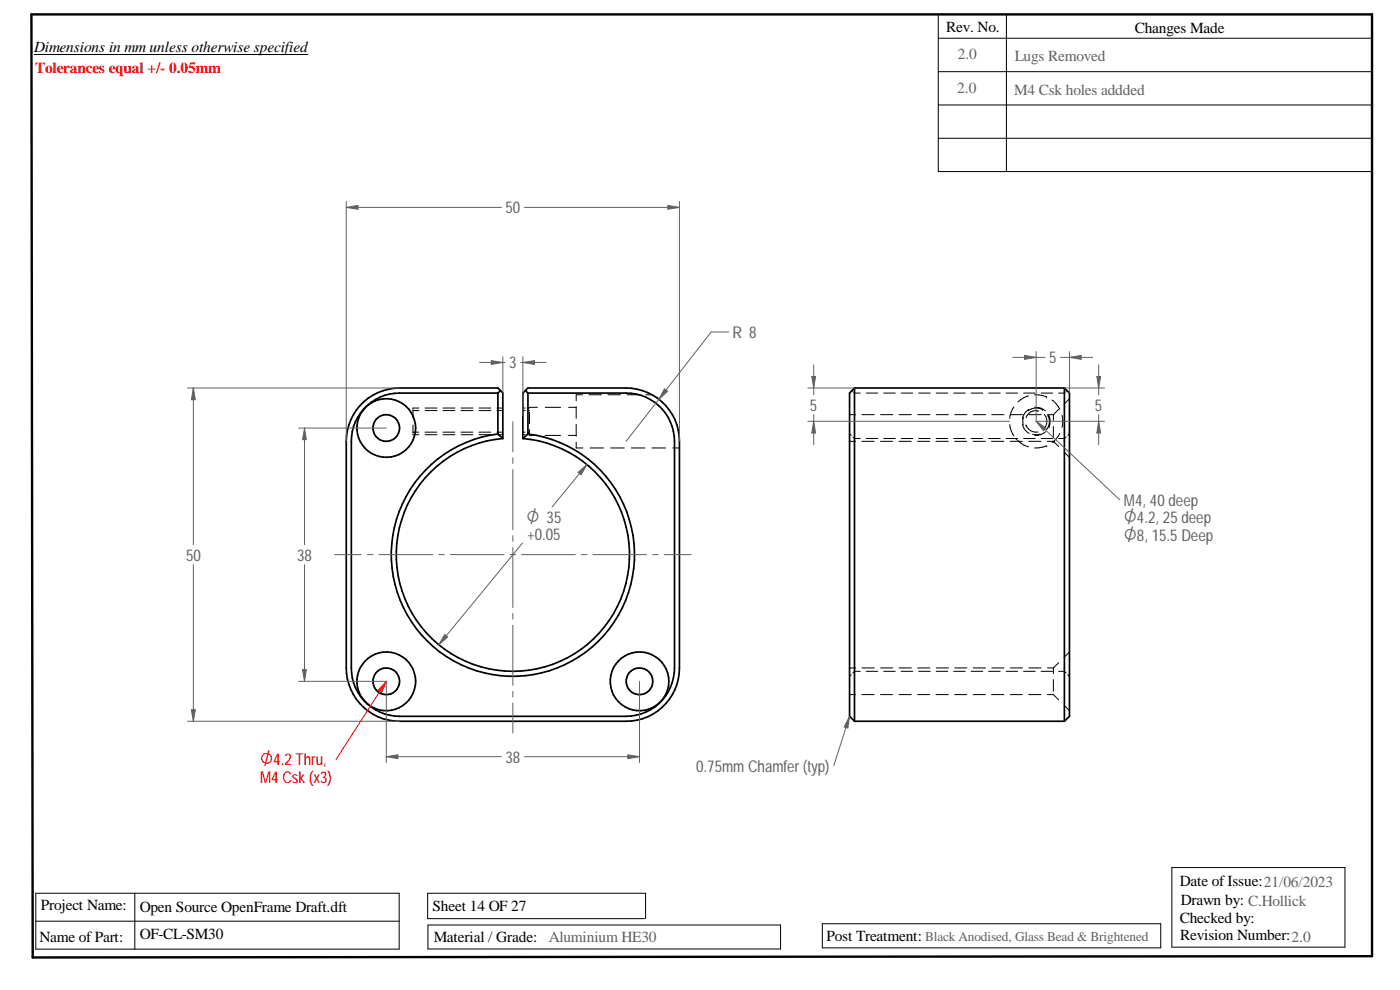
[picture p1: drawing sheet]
<svg xmlns="http://www.w3.org/2000/svg" width="420mm" height="297mm" viewBox="0 0 420 297" stroke-linecap="round" stroke-linejoin="round" font-family="sans-serif">
<path d="M9.4 4.3h402.4v282.6l-402 .4z" fill="none" stroke="#000" stroke-width=".72"/>
<g fill="none" stroke="#000" stroke-width=".3">
<path d="M10.2 16.4h82.2M281.6 11.5h130.2M281.6 4.3v47.2h130.2M302 4.3v47.2M281.6 21.5h130.2M281.6 31.5h130.2M281.6 41.5h130.2M174.8 118.4h-1.9v1.8M176.8 118.4h3.7M182.4 118.4h3.8M188.2 118.4h3.7M193.8 118.4h1.9"/>
<path d="M255.7 117.2l.2 .2M256.2 117.7l.2 .2h1.8M260 117.9h3.4M265.2 117.9h3.5M270.5 117.9h3.4M275.7 117.9h3.5M281 117.9h3.4M286.2 117.9h3.5M291.5 117.9h3.4M296.7 117.9h3.5M302 117.9h3.4M307.2 117.9h3.5"/>
<path d="M308.6 118.8a7 7 0 0 0-3.1 1.8M310.5 118.4l1.3 .1 2.3 .6M312.5 117.9h3.4M314.1 119.1h.1M319.7 117.7l-.3 .2h-1.7M320.2 117.2l-.2 .2M321 119.6l-1.6 1.6M123.9 127.6v2.3M123.9 129.7h1.8M123.9 123.2h1.8M123.9 130.2v.2h1.8M123.9 122.9v2.4"/>
<path d="M125.7 122.4h-1.8v.2M127.5 129.7h3.6M127.6 123.2h3.5M127.6 130.4h3.5M127.6 122.4h3.5M132.9 129.7h3.6M133 123.2h3.5M133 130.4h3.5M133 122.4h3.5M138.3 129.7h3.6M138.4 123.2h3.5M138.4 130.4h3.5"/>
<path d="M138.4 122.4h3.5M143.7 129.7h3.6M143.8 123.2h3.5M143.8 130.4h3.5M143.8 122.4h3.5M149.1 129.7h1.8M149.2 123.2h1.7M149.2 130.4h1.7M149.2 122.4h1.7M156.9 123.2h.7M156.9 129.7h.7M156.9 130.4h.7"/>
<path d="M156.9 122.4h.7M158.3 129.7h.6M158.3 123.2h.6M158.3 130.4h.6M158.3 122.4h.6M158.9 123.7v3.4M158.9 128.9v1.7h2.3M158.9 122.2h2.4M163.6 130.6h4.6M163.6 122.2h4.7M170.6 130.6h2.3M170.6 122.2h2.3"/>
<path d="M172.9 122v3.5M172.9 127.3v3.6M172.9 132.7v1.7h2.1M177.1 134.4h4M183.2 134.4h4.2M189.5 134.4h4M195.7 134.4h4.1M201.9 134.4h2M255 132.4h1.8M255 124.4h1.8M255 130.2l.5 .4M256 131.1l.4 .5h1.8"/>
<path d="M258.6 132.4h3.7M258.7 124.4h3.7M260 131.6h3.4M264.2 132.4h3.7M264.3 124.4h3.6M265.2 131.6h3.5M269.8 132.4h3.7M269.8 124.4h3.7M270.5 131.6h3.4M275.4 132.4h3.6M275.4 124.4h3.7M275.7 131.6h3.5"/>
<path d="M280.9 132.4h3.7M281 124.4h3.6M281 131.6h3.4M286.2 131.6h3.5M286.5 132.4h3.6M286.5 124.4h3.7M291.5 131.6h3.4M292 132.4h3.7M292.1 124.4h3.7M296.7 131.6h3.5M297.6 132.4h3.7M297.6 124.4h3.7"/>
<path d="M302 131.6h3.4M303.1 127.4a6.9 6.9 0 0 0 1.2 3.4M303.2 132.4h3.6M303.2 124.4h3.7M304.3 122.1a7 7 0 0 0-1.3 3.4M304.9 131.7l.3 .3M305.5 132.2l.2 .2M305.5 132.2a6.5 6.5 0 0 0 3.2 1.9M306.9 127.3a4 4 0 0 0 2 2.7M307.2 125.2l-.3 1.4 .2 .9M307.2 131.6h3.5M307.9 127.6h.1"/>
<path d="M307.9 127.6a3.2 3.2 0 0 0 3.6 2M308.7 132.4h3.7M308.8 124.4h3.7M308.8 122.8a4.1 4.1 0 0 0-1.9 2.8M310.5 122.3a3.9 3.9 0 0 1 3.2 1M311.5 123.2h.1M311.5 123.2a3.2 3.2 0 0 0-3.6 2.1M312.2 130.2l-1.4 .2-.9-.1M312.5 131.6h3.4M312.8 122.9a4 4 0 0 0-4.3 .4M312.8 122.9h.1M313.4 128.5h.1"/>
<path d="M313.4 124.3a3.3 3.3 0 0 1 0 4.2M313.8 129.5a3.9 3.9 0 0 1-3.3 1.1M314.1 133.8h.1M314.1 133.8l-2.3 .6h-1.3M314.3 132.4h1.8l1.6 1.6M314.4 124.4h1.7M314.5 124.6h.1M314.5 124.6a3.9 3.9 0 0 1-.4 4.3M314.8 124.7h.1M314.8 124.8a4.3 4.3 0 0 1 0 3.3M314.8 128.1h.1M315.7 120l1.2 1.1 1.2 1.7"/>
<path d="M316.1 124.4v1.8M316.1 127.9v3.5M316.3 132.4h.1M316.4 132.2h.1M317.7 122.8l-1.6 1.6M318.1 130a7.2 7.2 0 0 1-2.3 2.8M318.7 124.6l.3 1.8M319 126.4l-.3 1.8M319 126.2v.1M319 126.4v.2M319.4 135.6l1.6 1.6M319.9 131.1l-.5 .5h-1.7"/>
<path d="M321 130.2l-.5 .4M317.7 198.8l-1.6 1.6M321 195.6l-1.6 1.6M255 208.4h1.8M255 200.4h1.8M255.4 202.4l-.4 .5M258.2 201.4h-1.8l-.5 .5M258.6 208.4h3.7M258.7 200.4h3.7M260 201.4h3.4M264.2 208.4h3.7M264.3 200.4h3.6"/>
<path d="M265.2 201.4h3.5M269.8 208.4h3.7M269.8 200.4h3.7M270.5 201.4h3.4M275.4 208.4h3.6M275.4 200.4h3.6M275.7 201.4h3.5M280.9 208.4h3.7M281 200.4h3.6M281 201.4h3.4M286.2 201.4h3.5M286.5 208.4h3.6"/>
<path d="M286.5 200.4h3.7M291.5 201.4h3.4M292 208.4h3.7M292.1 200.4h3.7M296.7 201.4h3.5M297.6 208.4h3.7M297.6 200.4h3.7M302 201.4h3.4M303.2 208.4h3.6M303.2 200.4h3.7M307.2 201.4h3.5M308.7 208.4h3.7"/>
<path d="M308.8 200.4h3.7M312.5 201.4h3.4M314.3 208.4h1.8l1.6 1.6M314.4 200.4h1.7M316.1 200.4v1.7M316.1 203.9v3.5M317.7 201.4h1.7l.5 .5M319.4 211.6l1.6 1.6M320.5 202.4l.5 .5M411.8 213.6v36.4M9.8 271.3v16M10.7 276.4h109.1"/>
<path d="M10.7 268h109.1v16.8h-109.1zM40.5 268v16.8M128.4 277.5h105.9v7.2h-105.9zM193.4 275.6h-65.1v-7.6h65.4v7.6M246.8 277.2h101.5v7.2h-101.5zM351.7 260.3h51.9v23.9h-51.9z"/>
</g>
<g fill="none" stroke="#000" stroke-width=".51">
<path d="M149.4 117.9h-29.5a14.5 14.5 0 0 0-14.5 14.5v68a14.5 14.5 0 0 0 14.5 14.5h68a14.5 14.5 0 0 0 14.5-14.5v-68a14.5 14.5 0 0 0-14.5-14.5h-29.5M149.4 117.9v12.3M150.2 117.2l-.8-.8h-29.5a16 16 0 0 0-16 16v68a16 16 0 0 0 16 16h68a16 16 0 0 0 16-16v-68a16 16 0 0 0-16-16h-29.5l-1.5 1.5v13.7M150.2 117.2l-.8 .7M150.2 117.2l.7 .7v13.7M157.7 117.2l.7 .7M158.4 117.9v12.3M256.4 116.4l-1.4 1.5v97l1.4 1.5M256.4 116.4h63M256.4 116.4v100M319.4 116.4l1.6 1.5v97l-1.6 1.5M319.4 116.4v100"/>
<path d="M149.4 130.2l1.5 1.4M156.9 131.6a35 35 0 0 1 26.8 53.2 35 35 0 0 1-59.6 0 35 35 0 0 1 26.8-53.2M158.4 130.2l-1.5 1.4M158.4 130.2a36.5 36.5 0 0 1 26.4 55.8 36.5 36.5 0 0 1-61.7 0 36.5 36.5 0 0 1 26.3-55.8M256.4 216.4h63"/>
<circle cx="115.9" cy="128.4" r="4"/>
<circle cx="115.9" cy="128.4" r="8.8"/>
<circle cx="115.9" cy="204.4" r="8.8"/>
<circle cx="115.9" cy="204.4" r="4"/>
<circle cx="191.9" cy="204.4" r="4"/>
<circle cx="191.9" cy="204.4" r="8.8"/>
</g>
<path d="M103.9 60.5v71.9M103.9 62.2l3.5-.6v1.2zM203.9 60.5v71.9" fill="none" stroke="#606060" stroke-width=".3"/>
<path d="M103.9 62.2l3.5-.6v1.2z" fill="#606060"/>
<path d="M200.4 61.6l3.5 .6-3.5 .6z" fill="none" stroke="#606060" stroke-width=".3"/>
<path d="M200.4 61.6l3.5 .6-3.5 .6z" fill="#606060"/>
<path d="M103.9 62.2h46.6M157.4 62.2h46.5M56.3 116.4h63.6M58 116.4l.6 3.5h-1.2zM56.3 216.4h63.6" fill="none" stroke="#606060" stroke-width=".3"/>
<path d="M58 116.4l.6 3.5h-1.2z" fill="#606060"/>
<path d="M57.4 212.9h1.2l-.6 3.5z" fill="none" stroke="#606060" stroke-width=".3"/>
<path d="M57.4 212.9h1.2l-.6 3.5z" fill="#606060"/>
<path d="M58 116.4v47M147.4 108.2l3.5 .6-3.5 .5zM150.9 107v10.9M156.9 107v17.8M58 169.4v47" fill="none" stroke="#606060" stroke-width=".3"/>
<path d="M147.4 108.2l3.5 .6-3.5 .5z" fill="#606060"/>
<path d="M156.9 108.8l3.5-.6v1.1z" fill="none" stroke="#606060" stroke-width=".3"/>
<path d="M156.9 108.8l3.5-.6v1.1z" fill="#606060"/>
<path d="M143.9 108.8h7.7M156.3 108.8h7.6M242.4 116.4h14M243.6 112.9h1.2l-.6 3.5zM242.4 126.4h60.6" fill="none" stroke="#606060" stroke-width=".3"/>
<path d="M243.6 112.9h1.2l-.6 3.5z" fill="#606060"/>
<path d="M244.2 126.4l.6 3.5h-1.2z" fill="none" stroke="#606060" stroke-width=".3"/>
<path d="M244.2 126.4l.6 3.5h-1.2z" fill="#606060"/>
<path d="M244.2 109.4v9M176.1 139.4l-10.4 12.7M244.2 124.4v9M156.8 162.9l-25.1 30.6M133.5 190.4l.9 .7-2.7 2.4z" fill="none" stroke="#606060" stroke-width=".3"/>
<path d="M133.5 190.4l.9 .7-2.7 2.4z" fill="#606060"/>
<path d="M173.5 141.7l2.6-2.3-1.7 3.1z" fill="none" stroke="#606060" stroke-width=".3"/>
<path d="M173.5 141.7l2.6-2.3-1.7 3.1z" fill="#606060"/>
<path d="M311 126.4l25.1 23.6" fill="none" stroke="#606060" stroke-width=".3"/>
<path d="M311 126.4l2.9 2-.8 .8z" fill="#606060"/>
<g fill="none" stroke="#606060" stroke-width=".3">
<path d="M153.9 126.5v9.1M153.9 137.4v1.7M311 126.4l2.9 2-.8 .8zM153.9 140.9v18.1M100.4 166.4h8M110.3 166.4h1.7M113.7 166.4h16.2M131.6 166.4h1.7M135.2 166.4h16M153.1 166.4h1.7M153.9 160.7v1.7M153.9 164.3v18"/>
<path d="M156.5 166.4h16.2M174.4 166.4h1.7M178 166.4h16M195.9 166.4h1.7M199.3 166.4h8.1M153.9 184.1v1.7M153.9 187.6v18M115.9 204.4v24.4M153.9 207.4v1.7M153.9 210.9v9M191.9 204.4v24.4M115.9 227l3.5-.5v1.1z"/>
</g>
<path d="M115.9 227l3.5-.5v1.1z" fill="#606060"/>
<path d="M188.4 226.5l3.5 .5-3.5 .6z" fill="none" stroke="#606060" stroke-width=".3"/>
<path d="M188.4 226.5l3.5 .5-3.5 .6z" fill="#606060"/>
<path d="M89.6 128.4h26.3M89.6 204.4h26.3M90.8 200.9h1.1l-.5 3.5zM115.9 227h34.6M157.4 227h34.5" fill="none" stroke="#606060" stroke-width=".3"/>
<path d="M90.8 200.9h1.1l-.5 3.5z" fill="#606060"/>
<path d="M91.4 128.4l.5 3.5h-1.1z" fill="none" stroke="#606060" stroke-width=".3"/>
<path d="M91.4 128.4l.5 3.5h-1.1z" fill="#606060"/>
<path d="M311 105.5v20.9M321 105.5v12.4M321 107.2l3.5-.6v1.2zM91.4 128.4v35M91.4 169.4v35" fill="none" stroke="#606060" stroke-width=".3"/>
<path d="M321 107.2l3.5-.6v1.2z" fill="#606060"/>
<path d="M307.5 106.6l3.5 .6-3.5 .6z" fill="none" stroke="#606060" stroke-width=".3"/>
<path d="M307.5 106.6l3.5 .6-3.5 .6z" fill="#606060"/>
<path d="M303.9 107.2h9.7M318.3 107.2h9.6M319.4 116.4h12.1M329.2 112.9h1.1l-.6 3.5zM311 126.4h20.5" fill="none" stroke="#606060" stroke-width=".3"/>
<path d="M329.2 112.9h1.1l-.6 3.5z" fill="#606060"/>
<path d="M329.7 126.4l.6 3.5h-1.1z" fill="none" stroke="#606060" stroke-width=".3"/>
<path d="M329.7 126.4l.6 3.5h-1.1z" fill="#606060"/>
<path d="M218.7 99.6h-5.3l-25.5 32.8M199.4 116.7l1 .7-2.7 2.4zM329.7 109.4v9M329.7 124.4v9" fill="none" stroke="#606060" stroke-width=".3"/>
<path d="M199.4 116.7l1 .7-2.7 2.4z" fill="#606060"/>
<path d="M255 214.9l-4.8 14.8" fill="none" stroke="#606060" stroke-width=".3"/>
<path d="M255 214.9l-.5 3.5-1.1-.3z" fill="#606060"/>
<path d="M255 214.9l-.5 3.5-1.1-.3z" fill="none" stroke="#606060" stroke-width=".3"/>
<path d="M115.9 204.4l-15 23.4" fill="none" stroke="#f00" stroke-width=".3"/>
<path d="M115.9 204.4l-1.4 3.3-1-.6z" fill="#f00"/>
<path d="M115.9 204.4l-1.4 3.3-1-.6z" fill="none" stroke="#f00" stroke-width=".3"/>
<g font-size="5.4" fill="#606060">
<text x="158" y="156.8">O 35</text>
<text x="337.3" y="157">O4.2, 25 deep</text>
<text x="337.3" y="162.2">O8, 15.5 Deep</text>
</g>
<text font-size="5.4" fill="#f00" x="78.1" y="229.6">O4.2 Thru,</text>
<g font-size="4.9" fill="#606060">
<text x="151.7" y="64">50</text>
<text x="219.9" y="101.3">R 8</text>
<text x="152.8" y="110.5">3</text>
<text x="314.8" y="109">5</text>
<text x="243.1" y="123.2">5</text>
<text x="328.6" y="123.2">5</text>
<text x="337.3" y="151.7">M4, 40 deep</text>
<text x="158.2" y="162.1">+0.05</text>
<text x="55.8" y="168.2">50</text>
<text x="89.1" y="168.2">38</text>
<text x="151.7" y="228.8">38</text>
<text x="208.9" y="231.5">0.75mm Chamfer (typ)</text>
</g>
<text font-size="4.9" fill="#f00" x="78.1" y="234.9">M4 Csk (x3)</text>
<g font-size="4.6">
<text x="284" y="9.6">Rev. No.</text>
<text x="340.6" y="9.9">Changes Made</text>
<text x="10.2" y="15.7">Dimensions in mm unless otherwise specified</text>
<text x="354.1" y="265.7">Date of Issue:21/06/2023</text>
<text x="12.3" y="273.1">Project Name:</text>
<text x="41.9" y="273.7">Open Source OpenFrame Draft.dft</text>
<text x="129.8" y="273.4">Sheet 14 OF 27</text>
<text x="354.4" y="271.4">Drawn by: C.Hollick</text>
<text x="41.9" y="281.9">OF-CL-SM30</text>
<text x="354.1" y="276.9">Checked by:</text>
<text x="11.9" y="282.7">Name of Part:</text>
<text x="130.2" y="282.6">Material / Grade:</text>
<text x="248" y="282.2">Post Treatment:</text>
<text x="354.2" y="282.2">Revision Number:2.0</text>
</g>
<g font-size="4.6" fill="#606060">
<text x="287.4" y="17.6">2.0</text>
<text x="304.5" y="18.2">Lugs Removed</text>
<text x="287.3" y="27.8">2.0</text>
<text x="304.4" y="28.4">M4 Csk holes addded</text>
<text x="164.7" y="282.6">Aluminium HE30</text>
</g>
<text font-size="4.6" fill="#f00" x="10.5" y="21.9">Tolerances equal +/- 0.05mm</text>
<text font-size="4" fill="#606060" x="277.7" y="282.3">Black Anodised, Glass Bead &amp; Brightened</text>
</svg>
